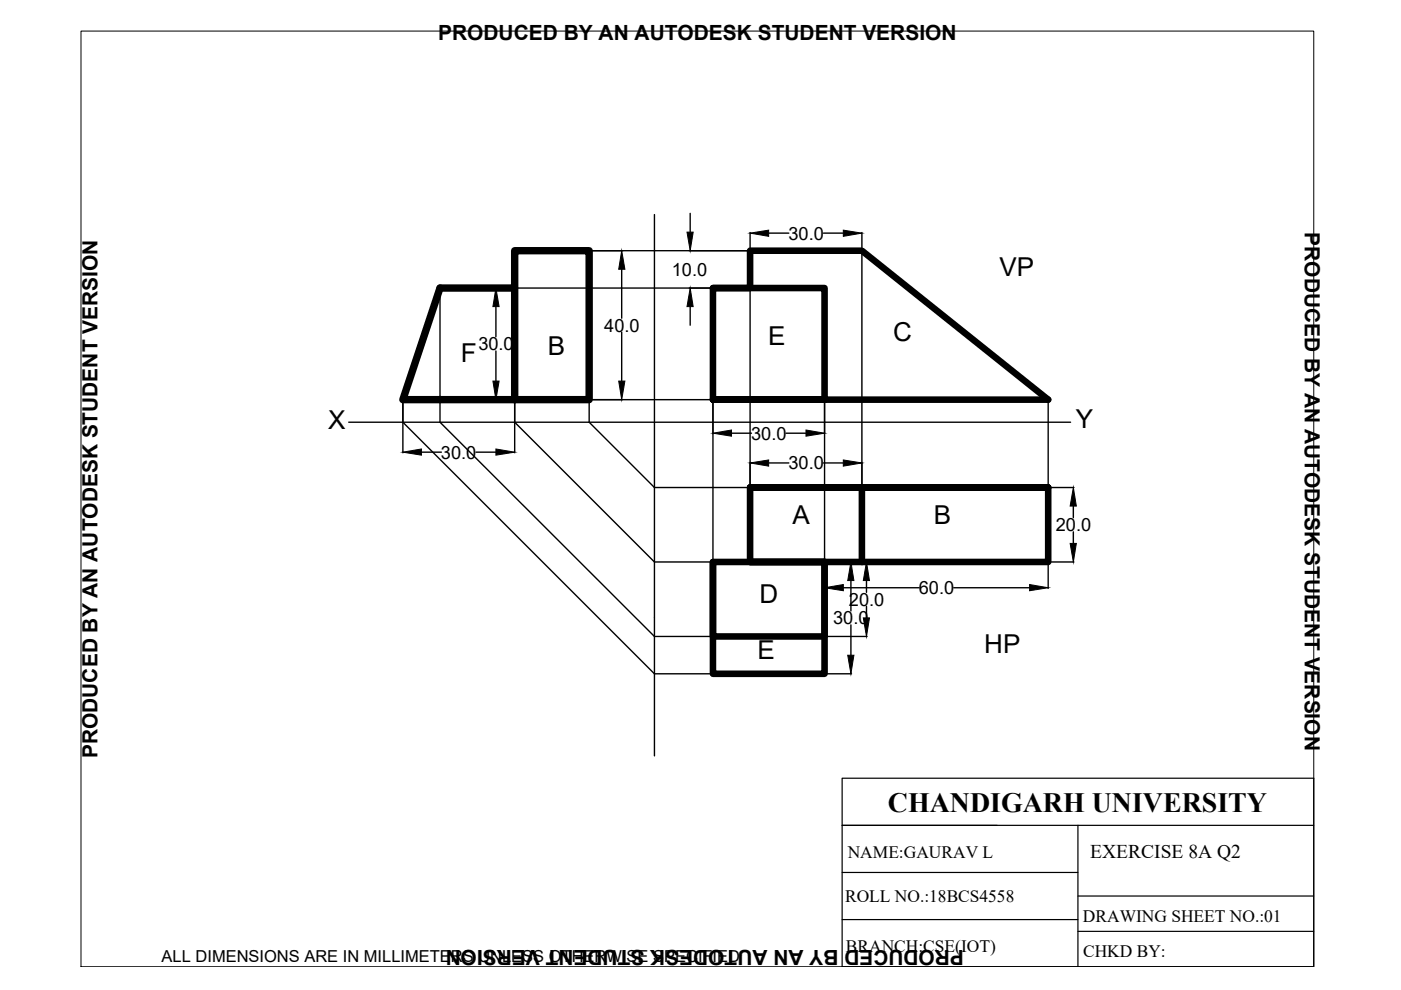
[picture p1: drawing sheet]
<svg xmlns="http://www.w3.org/2000/svg" width="297mm" height="210mm" viewBox="0 0 297 210" stroke-linecap="round" stroke-linejoin="round" font-family="sans-serif">
<!-- layer: thick continuous -->
<path d="M151.2 61.1h7.8v-7.9h23.7l39.5 31.5h-71h23.6v-23.6h-23.6v23.6M151.2 119.2v15.7h23.6v-15.7v23.7h-23.6v-23.7h23.6h-15.8M222.2 103.4h-63.2h63.2M222.2 103.4v15.8h-63.2v-15.8h23.7v15.8" fill="none" stroke="#000" stroke-width="1.4"/>
<g fill="none" stroke="#000" stroke-width=".3">
<path d="M109.1 53.2h49.9M131.8 57.1v10.4M138.8 45.5v114.8M146.3 45.2v4M159 49.3v3.8M163 49.4h4.2M174.6 49.4h4.2M182.7 49.3v54.1M105.1 65v6.4M105.1 74.4v6.4M109.1 61.1v23.6v-23.6M131.8 70.4v10.4"/>
<path d="M146.3 65v3.9M73.9 89.5h153.1M85.4 89.5l53.4 53.4h12.4M89.4 95.9h4.2M100.9 95.9h4.2M109.1 89.5l29.7 29.7h12.4v-34.5h-65.8v11.3M109.1 84.7v11.3M124.9 84.7v4.8l13.9 13.9h20.2v-42.3h-65.7v28.4l45.5 45.4h12.4M155.1 91.8h4.2M163 98.2h4.2M166.7 91.8h4.2M174.6 98.2h4.2"/>
<path d="M174.8 84.7v40M222.2 84.7v18.7M174.8 119.2h52.9M222.2 119.2v5.5M222.3 103.4h5.4M227.6 107.3v2.5M227.6 112.8v2.4M174.9 134.9h8.9M178.8 124.6h16.1M180.4 123.1v6.4M180.4 132.5v6.4M183.7 123.1v2.5"/>
<path d="M183.7 128.6v2.4M202.2 124.6h16.1M174.9 142.9h5.6"/>
</g>
<path d="M109.1 53.2h15.8v31.5h-15.8zM109.1 61.1h-15.8l-7.9 23.6h23.7" fill="none" stroke="#000" stroke-width="1.6"/>
<g fill="#000" stroke="#000" stroke-width=".21">
<path d="M131.8 53.2l.7 3.9h-1.3zM145.7 49.2h1.3l-.7 4zM159 49.4l4-.6v1.3zM178.8 48.8l3.9 .6-3.9 .7zM105.1 61.1l.7 3.9h-1.3zM146.3 61.1l.7 3.9h-1.3zM85.4 95.9l4-.7v1.3zM104.5 80.8h1.3l-.7 3.9zM105.1 95.2l4 .7-4 .6zM131.2 80.8h1.3l-.7 3.9zM151.2 91.8l3.9-.6v1.3zM159 98.2l4-.7v1.3z"/>
<path d="M170.9 91.2l3.9 .6-3.9 .7zM178.8 97.5l3.9 .7-3.9 .6zM227.6 103.4l.6 3.9h-1.3zM226.9 115.2h1.3l-.6 4zM174.8 124.6l4-.7v1.4zM179.7 138.9h1.3l-.6 4zM180.4 119.2l.6 3.9h-1.3zM183.7 119.2l.6 3.9h-1.3zM183 131h1.3l-.6 3.9zM218.3 123.9l3.9 .7-3.9 .7z"/>
</g>
<path d="M17.2 6.6h261.3v198.4h-261.3z" fill="none" stroke="#000" stroke-width=".21"/>
<!-- layer: 0 -->
<path d="M178.5 165h100v40h-100zM178.5 175h100M228.5 175v30M178.5 195h50M178.5 185h50M228.5 190h50M228.5 197.5h50" fill="none" stroke="#000" stroke-width=".25"/>
<text font-size="5.9" x="188.2" y="172.2">CHANDIGARH UNIVERSITY</text>
<g font-size="5.5">
<text x="211.9" y="58.4">VP</text>
<text x="97.7" y="76.8">F</text>
<text x="116.1" y="75.3">B</text>
<text x="162.8" y="73.1">E</text>
<text x="189.3" y="72.2">C</text>
<text x="69.6" y="91">X</text>
<text x="228.1" y="90.7">Y</text>
<text x="168" y="111.1">A</text>
<text x="198" y="111.1">B</text>
<text x="161" y="127.8">D</text>
<text x="160.6" y="139.8">E</text>
<text x="208.7" y="138.4">HP</text>
</g>
<g font-size="4.4">
<text x="92.9" y="8.5">PRODUCED BY AN AUTODESK STUDENT VERSION</text>
<text x="276.6" y="49.3" transform="rotate(90 276.6 49.3)">PRODUCED BY AN AUTODESK STUDENT VERSION</text>
<text x="20.6" y="160.7" transform="rotate(-90 20.6 160.7)">PRODUCED BY AN AUTODESK STUDENT VERSION</text>
<text x="204.4" y="201.5" transform="rotate(180 204.4 201.5)">PRODUCED BY AN AUTODESK STUDENT VERSION</text>
</g>
<text font-size="4.1" x="231.2" y="182">EXERCISE 8A Q2</text>
<g font-size="3.9">
<text x="167.2" y="50.8">30.0</text>
<text x="142.4" y="58.4">10.0</text>
<text x="128.1" y="70.3">40.0</text>
<text x="101.4" y="74.3">30.0</text>
<text x="159.2" y="93.2">30.0</text>
<text x="93.5" y="97.2">30.0</text>
<text x="167.2" y="99.5">30.0</text>
<text x="223.8" y="112.6">20.0</text>
<text x="194.8" y="126">60.0</text>
<text x="180" y="128.4">20.0</text>
<text x="176.6" y="132.4">30.0</text>
</g>
<g font-size="3.7">
<text x="179.7" y="182">NAME:GAURAV L</text>
<text x="179.2" y="191.2">ROLL NO.:18BCS4558</text>
<text x="229.6" y="195.4">DRAWING SHEET NO.:01</text>
<text x="179.4" y="201.9">BRANCH:CSE(IOT)</text>
<text x="229.6" y="202.8">CHKD BY:</text>
</g>
<text font-size="3.5" x="34.3" y="203.9">ALL DIMENSIONS ARE IN MILLIMETERS UNLESS OTHERWISE SPECIFIED</text>
</svg>
